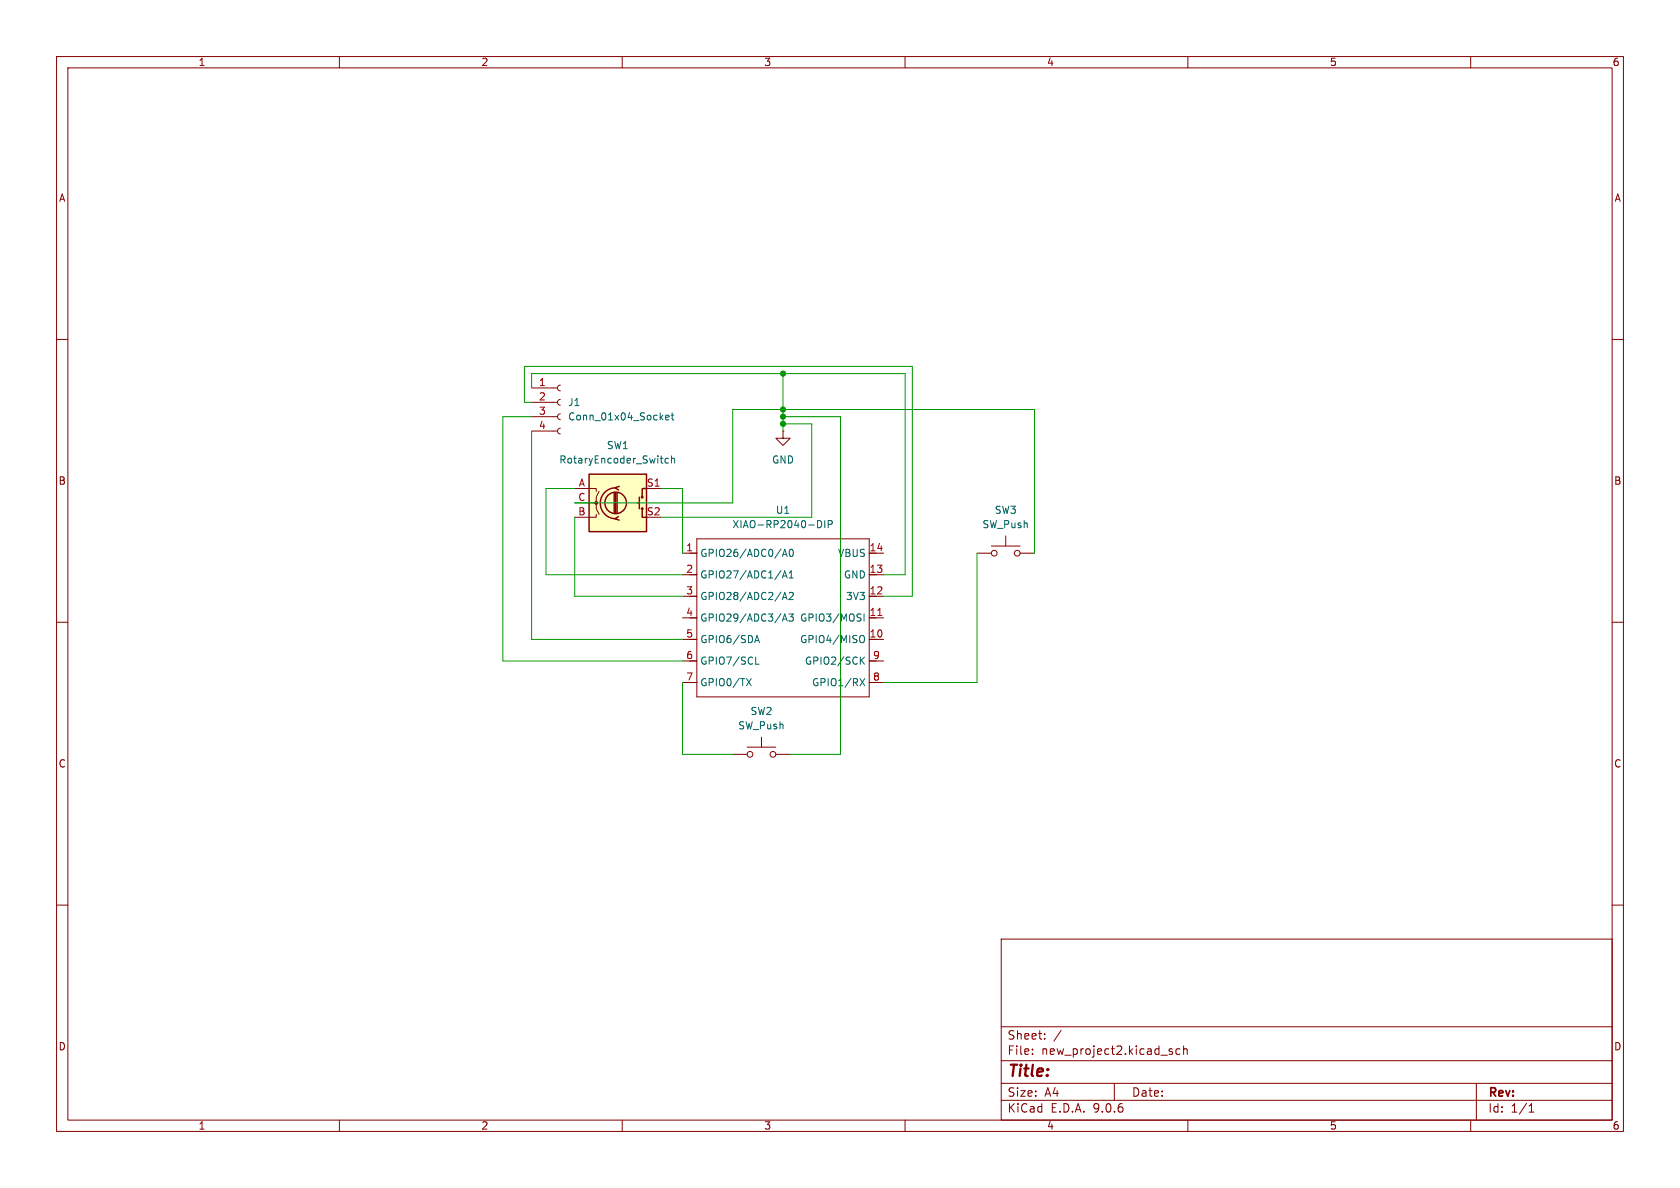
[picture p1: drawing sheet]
<svg xmlns="http://www.w3.org/2000/svg" width="297mm" height="210mm" viewBox="0 0 297 210" stroke-linecap="round" stroke-linejoin="round" font-family="sans-serif">
<g fill="none" stroke="#840000" stroke-width=".18">
<path d="M10 10h277v190h-277zM12 12h273v186h-273zM60 10v2M110 10v2M160 10v2M210 10v2M260 10v2M10 60h2M94 68.6h4.6M94 71.1h4.6M94 73.7h4.6M94 76.2h4.6"/>
<path d="M99.1 68.1l-.4 .1-.1 .4 .1 .3 .4 .2M99.1 70.6l-.4 .2-.1 .3 .1 .4 .4 .1M99.1 73.2l-.4 .1-.1 .4 .1 .3 .4 .2M99.1 75.7l-.4 .1-.1 .4 .1 .4 .4 .1M138.4 76.2v1.3h1.3l-1.3 1.2-1.2-1.2h1.2M138.4 76.2h.1M285 60h2M172.7 97.8h2.6M175.3 96.5h5M177.8 94.7v1.8M180.3 97.8h2.6M10 110h2"/>
<path d="M285 110h2M10 160h2M177 166h108v32h-108zM285 160h2M60 198v2M110 198v2M160 198v2M177 194.5h108M177 191.5h108M177 187.5h108M177 181.5h108M182.5 186.3v.1"/>
<path d="M182.5 185.5v.1M184.7 183.6v.1M184.7 182.8v.1M187.6 182.1l-1.3 2M197 191.5v3M206.9 185.9l.3 .1 .1 .2-.2 .2h-.3M206.9 185.4l.3 .1M208.6 185.5l-.4-.1-.3 .3v.4l.1 .2h.6M209.2 185.5l.3-.1 .3 .1 .1 .9M209.2 184.9v1.5M210 198v2M260 198v2"/>
<path d="M261 191.5v6.5M270.3 196.6h.9M270.3 195.5l.4-.4v1.5"/>
<circle cx="175.8" cy="97.8" r=".51"/>
<circle cx="179.8" cy="97.8" r=".51"/>
</g>
<path d="M117.7 73.8l.6-.1-.1-.2-.3-.1-.2 .2v.6h.5M118.6 73.4h.5M118.8 73v1.1l.3 .1" fill="none" stroke="#006464" stroke-width=".18"/>
<path d="M104.1 83.8h10.2v10.2h-10.2z" fill="#ffffc2"/>
<g fill="none" stroke="#840000" stroke-width=".25">
<path d="M104.1 83.8h10.2v10.2h-10.2zM108.6 87.1v3.6M108.8 86.2a2.73 2.73 0 0 0-2.7 2.8 2.73 2.73 0 0 0 2.7 2.7M108.8 87.1v3.6M109.1 87.1v3.6M109.3 91.3l-.6 .4 .8 .2M109.5 86l-.8 .2 .6 .4M112.6 88.9h.4M113 87.9v2M113.5 89.9v1.5h.8M114.3 86.4h-.8v1.5"/>
<circle cx="108.8" cy="88.9" r="1.9"/>
<circle cx="113.5" cy="87.9" r=".13"/>
<circle cx="113.5" cy="89.9" r=".13"/>
</g>
<g fill="none" stroke="#840000" stroke-width=".18">
<path d="M101.6 86.4h3.8v.5M101.6 88.9h3.8v1l.5 1M105.4 90.9v.5h-3.8M105.9 86.9l-.5 1v1h-.5M114.3 86.4h2.5M120.6 97.8h2.6M123.2 95.3h30.5v27.9h-30.5zM153.7 97.8h2.5M120.6 101.6h2.6M120.6 105.4h2.6M120.6 109.2h2.6M120.6 113h2.6"/>
<path d="M120.6 116.8h2.6M153.7 101.6h2.5M153.7 105.4h2.5M153.7 109.2h2.5M153.7 113h2.5M153.7 116.8h2.5M120.6 120.7h2.6M129.5 133.4h2.6M132.1 132.1h5.1M134.6 130.3v1.8M137.2 133.4h2.5M153.7 120.7h2.5"/>
<circle cx="132.6" cy="133.4" r=".51"/>
<circle cx="136.7" cy="133.4" r=".51"/>
</g>
<circle cx="105.4" cy="88.9" r=".25" fill="#840000" stroke="#840000" stroke-width=".18"/>
<g fill="none" stroke="#006464" stroke-width=".18">
<path d="M118.2 81.1l-.4-.1-.2 .3 .1 .5h.5M118.7 81.1l.2-.1 .3 .1 .1 .8M118.7 80.6v1.3M138.3 98.4l.4-1.3 .5 1.3M138.4 98h.6M139.7 97.2l.1-.1a.68 .68 0 0 1 .5 .6 .68 .68 0 0 1-.5 .7 .84 .84 0 0 1-.1-1.2zM144.5 92a.64 .64 0 0 1 .8 .7 .64 .64 0 0 1-.8 .6M145.8 92v1.3M146.4 92.7l.6-.1 .1-.2v-.3l-.7-.1v1.3M132 120l.8 1.2M132.8 120l-.8 1.2M133.4 113.6l.4-1.3 .5 1.3"/>
<path d="M133.5 113.2h.6M133.6 117.4h.6M138.3 102.2l.4-1.3 .5 1.3M138.3 106l.4-1.3 .5 1.3M138.3 109.8l.4-1.3 .5 1.3M138.4 101.8h.6M138.4 105.6h.6M138.4 109.4h.6M139.5 108.5h.7l-.4 .5 .4 .1v.6l-.2 .1-.5-.1M139.5 104.8l.5-.1 .2 .4-.7 .9h.7M139.5 102.2h.7M139.5 101.3l.4-.4v1.3"/>
<path d="M152 120l.9 1.2M152.3 112.3a.43 .43 0 0 1 .5 .5v.4a.43 .43 0 0 1-.5 .4M152.3 116.7l.5 .7M152.8 108.5v1.3M152.8 116.1l-.7 .8M152.9 120l-.9 1.2"/>
</g>
<path d="M155.2 108.8h.7" fill="none" stroke="#a90000" stroke-width=".18"/>
<g fill="none" stroke="#009600" stroke-width=".18">
<path d="M94 73.7h-5.1v43.1h31.7M94 71.1h-1.3v-6.3h68.6v40.6h-5.1M94 68.6v-2.6h66v35.6h-3.8M94 76.2v36.8h26.6M138.4 73.7h10.2v59.7h-8.9M138.4 66v10.2M138.4 74.9h5.1v16.5h-26.7M101.6 86.4h-5.1v15.2h24.1M101.6 88.9h27.9v-16.5h53.4v25.4M101.6 91.4v14h19M116.8 86.4h3.8v11.4M172.7 97.8v22.9h-16.5"/>
<path d="M120.6 120.7v12.7h8.9"/>
</g>
<g fill="#009600" stroke="#009600" stroke-width=".18">
<circle cx="138.4" cy="66" r=".46"/>
<circle cx="138.4" cy="72.4" r=".46"/>
<circle cx="138.4" cy="74.9" r=".46"/>
<circle cx="138.4" cy="73.7" r=".46"/>
</g>
<text font-size="2.8" fill="#840000" x="178" y="190.9">Title:</text>
<g font-size="2.1" fill="#840000">
<text x="178" y="184">Sheet:</text>
<text x="178" y="186.7">File:</text>
<text x="184.1" y="186.7">new_project2.kicad_sch</text>
<text x="178" y="196.9">KiCad</text>
<text x="178" y="194.1">Size:</text>
<text x="184.7" y="194.1">A4</text>
<text x="185.7" y="196.9">E.D.A.</text>
<text x="193.3" y="196.9">9.0.6</text>
<text x="200" y="194.1">Date:</text>
<text x="263" y="194.3">Rev:</text>
<text x="263" y="196.9">Id:</text>
<text x="267.1" y="196.9">1/1</text>
</g>
<g font-size="1.8" fill="#840000">
<text x="35" y="11.9">1</text>
<text x="85" y="11.9">2</text>
<text x="135" y="11.9">3</text>
<text x="185" y="11.9">4</text>
<text x="235" y="11.9">5</text>
<text x="285" y="11.9">6</text>
<text x="10.3" y="35.9">A</text>
<text x="285.3" y="35.9">A</text>
<text x="10.3" y="85.9">B</text>
<text x="285.3" y="85.9">B</text>
<text x="10.3" y="135.9">C</text>
<text x="285.3" y="135.9">C</text>
<text x="10.3" y="185.9">D</text>
<text x="285.3" y="185.9">D</text>
<text x="35" y="199.9">1</text>
<text x="85" y="199.9">2</text>
<text x="135" y="199.9">3</text>
<text x="185" y="199.9">4</text>
<text x="235" y="199.9">5</text>
<text x="285" y="199.9">6</text>
</g>
<g font-size="1.8" fill="#a90000">
<text x="95.2" y="68.3">1</text>
<text x="95.2" y="70.9">2</text>
<text x="95.2" y="73.4">3</text>
<text x="95.2" y="75.9">4</text>
<text x="102.1" y="88.6">C</text>
<text x="102.2" y="86.1">A</text>
<text x="114.3" y="86.1">S1</text>
<text x="102.1" y="91.2">B</text>
<text x="114.3" y="91.2">S2</text>
<text x="121.2" y="97.5">1</text>
<text x="121.2" y="101.3">2</text>
<text x="153.6" y="97.5">14</text>
<text x="153.6" y="101.3">13</text>
<text x="121.2" y="105.2">3</text>
<text x="153.6" y="105.2">12</text>
<text x="121.2" y="109">4</text>
<text x="121.2" y="112.8">5</text>
<text x="153.6" y="109">11</text>
<text x="153.6" y="112.8">10</text>
<text x="121.2" y="116.6">6</text>
<text x="154.2" y="116.6">9</text>
<text x="121.2" y="120.4">7</text>
<text x="154.2" y="120.4">8</text>
</g>
<g font-size="1.8" fill="#006464">
<text x="100.3" y="72">J1</text>
<text x="100.3" y="74.5">Conn_01x04_Socket</text>
<text x="98.8" y="82.1">RotaryEncoder_Switch</text>
<text x="107.2" y="79.6">SW1</text>
<text x="136.4" y="82.1">GND</text>
<text x="129.4" y="93.6">XIAO-RP2040-DIP</text>
<text x="137.1" y="91">U1</text>
<text x="173.6" y="93.6">SW_Push</text>
<text x="175.8" y="91">SW3</text>
<text x="123.7" y="98.7">GPIO26/ADC0/A0</text>
<text x="148.1" y="98.7">VBUS</text>
<text x="123.7" y="102.5">GPIO27/ADC1/A1</text>
<text x="123.7" y="106.3">GPIO28/ADC2/A2</text>
<text x="149.1" y="102.5">GND</text>
<text x="149.5" y="106.3">3V3</text>
<text x="123.7" y="110.1">GPIO29/ADC3/A3</text>
<text x="123.7" y="113.9">GPIO6/SDA</text>
<text x="141.3" y="110.1">GPIO3/MOSI</text>
<text x="141.3" y="113.9">GPIO4/MISO</text>
<text x="123.7" y="117.7">GPIO7/SCL</text>
<text x="142.2" y="117.7">GPIO2/SCK</text>
<text x="123.7" y="121.5">GPIO0/TX</text>
<text x="143.5" y="121.5">GPIO1/RX</text>
<text x="130.4" y="129.1">SW_Push</text>
<text x="132.6" y="126.6">SW2</text>
</g>
</svg>
